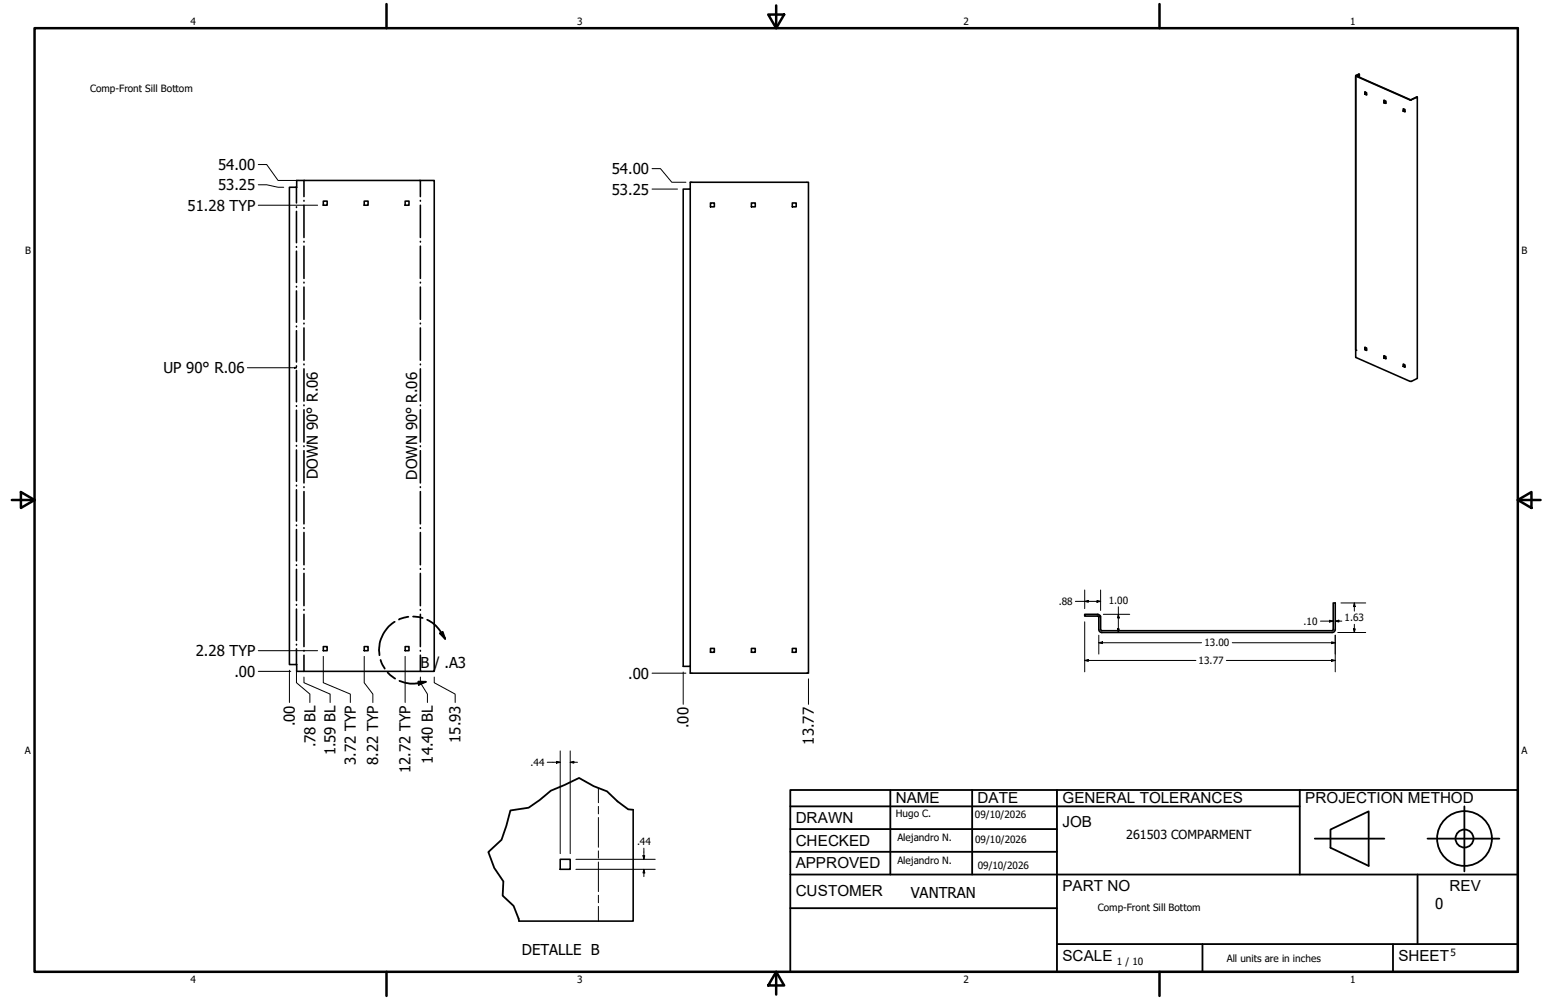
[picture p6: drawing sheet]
<svg xmlns="http://www.w3.org/2000/svg" width="432mm" height="279mm" viewBox="0 0 432 279" stroke-linecap="round" stroke-linejoin="round" font-family="sans-serif">
<!-- layer: GIGA_BendUp -->
<g fill="none" stroke="#000" stroke-width=".44">
<path d="M82.8 52.3v4.4M82.8 57.8v.2M82.8 59.1v8.7M82.8 68.9v.2M82.8 70.2v8.7M82.8 80v.2M82.8 81.3v8.7M82.8 91.1v.2M82.8 92.4v8.8M82.8 102.2v.2M82.8 103.5v8.8M82.8 113.3v.2"/>
<path d="M82.8 114.6v8.8M82.8 124.5v.2M82.8 125.7v8.8M82.8 135.6v.2M82.8 136.8v8.8M82.8 146.7v.2M82.8 148v8.7M82.8 157.8v.2M82.8 159.1v8.7M82.8 168.9v.2M82.8 170.2v8.7M82.8 180v.2"/>
<path d="M82.8 181.3v4.4"/>
</g>
<!-- layer: GIGA_BendDown -->
<g fill="none" stroke="#000" stroke-width=".44">
<path d="M84.9 50.4v4.5M84.9 56v.2M84.9 57.3v9.1M117.4 50.4v4.5M117.4 56v.2M117.4 57.3v9.1M84.9 67.4v.2M84.9 68.8v9M84.9 78.9v.2M117.4 67.4v.2M117.4 68.8v9M117.4 78.9v.2"/>
<path d="M84.9 80.2v9M84.9 90.3v.2M84.9 91.6v9M117.4 80.2v9M117.4 90.3v.2M117.4 91.6v9M84.9 101.7v.2M84.9 103.1v9M84.9 113.2v.1M84.9 114.5v9M117.4 101.7v.2M117.4 103.1v9"/>
<path d="M117.4 113.2v.1M117.4 114.5v9M84.9 124.6v.2M84.9 125.9v9M84.9 136v.2M84.9 137.4v9M117.4 124.6v.2M117.4 125.9v9M117.4 136v.2M117.4 137.4v9M84.9 147.4v.2M84.9 148.8v9"/>
<path d="M84.9 158.9v.2M117.4 147.4v.2M117.4 148.8v9M117.4 158.9v.2M84.9 160.2v9M84.9 170.3v.2M84.9 171.6v9.1M117.4 160.2v9M117.4 170.3v.2M117.4 171.6v9.1M84.9 181.7v.2M84.9 183.1v4.5"/>
<path d="M117.4 181.7v.2M117.4 183.1v4.5"/>
</g>
<!-- layer: Visible (ANSI) -->
<g fill="none" stroke="#000" stroke-width=".44">
<path d="M378.7 21.4v76.5M379.7 21.6v-.8l-.9 .3 15.2 6.8 1.9-.8M379.7 20.8l-1 .4 15.1 6.7 2.1-.8v78.6l-1.7 .9h-.4l-15.1-6.8v-78.6M381.2 25.7l.5 .2v.6l-.5-.2zM381.2 26.3h.1M381.3 25.7v.6l.4 .1M386.5 28l.6 .3v.6l-.6-.2zM386.7 28.1v.5l.4 .2M386.7 28.6l-.2 .1M391.9 30.4l.5 .2v.6l-.5-.1zM392 30.4v.6l.4 .2M392 31l-.1 .1"/>
<path d="M80.8 52.3h2.1v-1.9h38.4v137.2h-38.4v-1.9h-2.1zM90.3 56.2h1.1v1.1h-1.1zM101.7 56.2h1.1v1.1h-1.1zM113.2 56.2h1v1.1h-1zM192.8 50.9h33v137.2h-33zM192.8 52.8h-2v133.4h2M198.4 56.7h1.1v1.1h-1.1zM209.9 56.7h1v1.1h-1zM221.3 56.7h1.1v1.1h-1.1zM381.2 97l.5 .2v.7l-.5-.2zM381.3 97.1v.5l.4 .2M381.3 97.6l-.1 .1"/>
<path d="M386.5 99.4l.6 .2v.7l-.6-.3zM386.7 99.4v.5l.4 .2M386.7 99.9l-.2 .1M391.9 101.7l.5 .3v.6l-.5-.2zM392 101.8v.5l.4 .2M392 102.3l-.1 .1M306.5 172.1l.4 .4M306.5 171.6l.5 .2 .3 .4M306.6 171.6h-3.6v.5h3.6M372 176.2h-64.2l-.4-.3v-3.8h-.5v3.8a.86 .86 0 0 0 .9 .8h64.2M372.4 175.9v-7.4h.5v7.4a.86 .86 0 0 1-.8 .8M372.4 175.9l-.3 .3"/>
<path d="M90.3 180.7h1.1v1.1h-1.1zM101.7 180.7h1.1v1.1h-1.1zM113.2 180.7h1v1.1h-1zM198.4 181.2h1.1v1h-1.1zM209.9 181.2h1v1h-1zM221.3 181.2h1.1v1h-1.1zM176.8 226.3v31.1h-31.8M156.5 240.1h2.8v2.8h-2.8z"/>
</g>
<circle cx="378.7" cy="97.9" r=".22" fill="#000"/>
<!-- layer: Break Line (ANSI)-1 -->
<path d="M176.8 226.3l-1.3-.2-3-2.2-3-2.8-3.7-1.5-4.1-2.2-7.8 3.5-3.2 2.6-3.1 2.2-5 .7-1.2 4.4-1.3 3.8-3.7 3.5 1.6 4.4 2.6 3.8-.2 4 3 2.8 1.6 4.3" fill="none" stroke="#000" stroke-width=".51"/>
<!-- layer: Bend Centerline (ANSI)-1 -->
<path d="M167.1 220.2v4.1M167.1 225.3v2.1M167.1 228.4v8.3M167.1 237.7v2.1M167.1 240.9v8.2M167.1 250.1v2.1M167.1 253.2v4.2" fill="none" stroke="#000" stroke-width=".28"/>
<!-- layer: Contorno de detalle (ANSI) -->
<path d="M110.2 173.7a9.4 9.4 0 0 0-4.2 9.4M114 172.3l-2.6 .8M115.4 172.3l2.6 .4M119.3 173.2a9 9 0 0 1 4 3.6l1 1.7M122.9 177l.7-.5 .7 2zM106.3 184.4l1.1 2.4M108.3 187.9l2.1 1.7M111.6 190.2a10 10 0 0 0 5.3 .7l2-.4M116.8 190.4l2.1 .1-1.9 .8z" fill="none" stroke="#000" stroke-width=".51"/>
<path d="M122.9 177l.7-.5 .7 2zM116.8 190.4l2.1 .1-1.9 .8z" fill="#000"/>
<!-- layer: Borde (ANSI) -->
<g fill="none" stroke="#000" stroke-width=".7">
<path d="M9.7 7.9h414.2v263.6h-414.2zM107.9 1.1v6.8M214.6 4.1h4.4l-2.2 3.8zM216.8 1.5v6.4M323.8 1.1v6.8M3.3 139.7h6.4M5.8 137.5l3.9 2.2-3.9 2.2zM423.9 139.7l3.8-2.2v4.4zM423.9 139.7h6.4M107.9 271.5v6.8M216.8 271.5l2.2 3.8h-4.4zM216.8 271.5v6.4"/>
<path d="M323.8 271.5v6.8"/>
</g>
<!-- layer: Title (ANSI)-1 -->
<g fill="none" stroke="#000" stroke-width=".51">
<path d="M220.7 220.7h203.2v50.8h-203.2zM220.7 225.3h142.3M220.7 231.6h74.5M220.7 238h74.5M248.7 220.7v23.6M271.5 220.7v23.6M295.2 220.7v50.8M363 220.7v23.6M367.2 234.3h19.5M371.6 231.8l10.7-5.1v15.2l-10.7-5zM398.7 234.3h20.1M409 225.3v18.2"/>
<path d="M220.7 244.3h203.2M220.7 253.7h74.5M395.9 244.3v19.5M295.2 263.8h128.7M335.9 263.8v7.7M389.1 263.8v7.7"/>
<circle cx="409" cy="234.3" r="7.7"/>
<circle cx="409" cy="234.3" r="2.51"/>
</g>
<!-- layer: Cota (ANSI) -->
<g fill="none" stroke="#000" stroke-width=".28">
<path d="M72.1 57.3h16.6M72.1 51.6h2.4l3.2 .7h1.5M72.1 46h2.4l3.2 4.4h5.7M182.1 52.8h7.1M182.1 47.1h2.4l3.1 3.8h4M300.4 168h7M303 168l1-.2v.5zM303 164.8v5.3M303 173.7v14M306.4 167.8l1 .2-1 .3zM306.9 179.6l1-.3v.5zM306.9 179.6h28.7"/>
<path d="M306.9 177.5v5.3M307.4 164.8v5.8M308.2 171.6h7.3M312.1 175.7h.5l-.2 1zM312.4 171.6l.2 1.1h-.5zM312.4 169.5v7.2M344.2 179.6h28.7M368.8 173.5h3.6M371.3 173.3l1.1 .2-1.1 .3zM371.9 179.3l1 .3-1 .2zM372.9 173.5l1.1-.2v.5zM372.9 177.5v10.2"/>
<path d="M372.9 173.5h1.9M373.6 176.7h7.8M374.5 168.5h6.9M378 175.7h.5l-.2 1zM378.3 168.5l.2 1h-.5zM378.3 168.5v2.3M378.3 174.4v2.3M72.1 187.6h9.1M72.1 181.8h16.6M80.8 187.3v9M82.8 187.3v3.5l3.8 3.1v2.4M84.9 189.2v1.6l7.3 3.1v2.4"/>
<path d="M90.3 183.4v7.4l7.6 3.1v2.4M101.7 183.4v7.4l2.4 3.1v2.4M113.2 183.4v12.9M117.4 189.2v1.6l2 3.1v2.4M121.3 189.2v1.6l5.8 3.1v2.4M182.1 188.1h9.5M190.8 187.8v9M225.8 189.7v7.1M303 184.5l1-.2v.5zM303 184.5h31M342.5 184.5h30.4M371.9 184.3l1 .2-1 .3z"/>
<path d="M152.8 213h3.7M155.4 212.7l1.1 .3-1.1 .2zM156.5 209.8v28.7M159.3 213l1-.3v.5zM159.3 213h2M159.3 209.8v28.7M179.6 239.1h.5l-.3 1zM179.8 237v3.1M160.8 242.9h22.2M160.8 240.1h22.2M179.8 242.9l.3 1h-.5zM179.8 242.9v2"/>
</g>
<path d="M69.1 102.7h13.7M82.3 102.6l.5 .1-.5 .2z" fill="none" stroke="#000" stroke-width=".28"/>
<path d="M82.3 102.6l.5 .1-.5 .2z" fill="#000"/>
<!-- layer: Cota (ANSI) -->
<g fill="#000">
<path d="M303 168l1-.2v.5zM306.4 167.8l1 .2-1 .3zM306.9 179.6l1-.3v.5zM312.1 175.7h.5l-.2 1zM312.4 171.6l.2 1.1h-.5zM371.3 173.3l1.1 .2-1.1 .3zM371.9 179.3l1 .3-1 .2zM372.9 173.5l1.1-.2v.5zM378 175.7h.5l-.2 1zM378.3 168.5l.2 1h-.5zM303 184.5l1-.2v.5zM371.9 184.3l1 .2-1 .3z"/>
<path d="M155.4 212.7l1.1 .3-1.1 .2zM159.3 213l1-.3v.5zM179.6 239.1h.5l-.3 1zM179.8 242.9l.3 1h-.5z"/>
</g>
<g font-size="4.3">
<text x="250.2" y="224.2">NAME</text>
<text x="273" y="224.2">DATE</text>
<text x="296.7" y="224.3">GENERAL TOLERANCES</text>
<text x="364.6" y="224.3">PROJECTION METHOD</text>
<text x="222.2" y="229.9">DRAWN</text>
<text x="296.7" y="230.9">JOB</text>
<text x="222.2" y="236.3">CHECKED</text>
<text x="222.2" y="242.6">APPROVED</text>
<text x="222.2" y="250.3">CUSTOMER</text>
<text x="296.7" y="249">PART NO</text>
<text x="404.8" y="248.9">REV</text>
<text x="296.7" y="268.4">SCALE</text>
<text x="390.6" y="268.4">SHEET</text>
</g>
<g font-size="4.2">
<text x="60.9" y="47.5">54.00</text>
<text x="60.9" y="53.1">53.25</text>
<text x="170.9" y="48.6">54.00</text>
<text x="52.4" y="58.9">51.28 TYP</text>
<text x="170.9" y="54.4">53.25</text>
<text x="45.7" y="104.3">UP 90° R.06</text>
<text x="88.8" y="133.9" transform="rotate(-90 88.8 133.9)">DOWN 90° R.06</text>
<text x="116.5" y="134" transform="rotate(-90 116.5 134)">DOWN 90° R.06</text>
<text x="54.7" y="183.3">2.28 TYP</text>
<text x="65.5" y="189.1">.00</text>
<text x="117.4" y="186.8">B / .A3</text>
<text x="175.5" y="189.6">.00</text>
<text x="82.4" y="202.9" transform="rotate(-90 82.4 202.9)">.00</text>
<text x="192.3" y="203.5" transform="rotate(-90 192.3 203.5)">.00</text>
<text x="88.1" y="208.8" transform="rotate(-90 88.1 208.8)">.78 BL</text>
<text x="128.7" y="207.5" transform="rotate(-90 128.7 207.5)">15.93</text>
<text x="227.3" y="208" transform="rotate(-90 227.3 208)">13.77</text>
<text x="93.7" y="211.1" transform="rotate(-90 93.7 211.1)">1.59 BL</text>
<text x="99.4" y="213.7" transform="rotate(-90 99.4 213.7)">3.72 TYP</text>
<text x="105.7" y="213.7" transform="rotate(-90 105.7 213.7)">8.22 TYP</text>
<text x="120.9" y="213.4" transform="rotate(-90 120.9 213.4)">14.40 BL</text>
<text x="114.7" y="216" transform="rotate(-90 114.7 216)">12.72 TYP</text>
<text x="254.4" y="250.8">VANTRAN</text>
<text x="400.9" y="254">0</text>
<text x="145.7" y="267">DETALLE B</text>
</g>
<text font-size="3.5" x="314.6" y="234.5">261503 COMPARMENT</text>
<g font-size="2.8">
<text x="53.2" y="6.9">4</text>
<text x="161.2" y="6.9">3</text>
<text x="269.1" y="6.9">2</text>
<text x="377.1" y="6.9">1</text>
<text x="25.1" y="25.7">Comp-Front Sill Bottom</text>
<text x="7" y="70.9">B</text>
<text x="424.9" y="70.9">B</text>
<text x="295.7" y="169">.88</text>
<text x="309.7" y="168.7">1.00</text>
<text x="375.5" y="173.6">1.63</text>
<text x="364.1" y="174.6">.10</text>
<text x="334.8" y="185.5">13.77</text>
<text x="336.4" y="180.6">13.00</text>
<text x="6.9" y="210.6">A</text>
<text x="148.1" y="214">.44</text>
<text x="424.9" y="210.6">A</text>
<text x="250.2" y="228.3">Hugo C.</text>
<text x="272.3" y="228.4">09/10/2026</text>
<text x="177.9" y="236.2">.44</text>
<text x="250.6" y="234.9">Alejandro N.</text>
<text x="272.4" y="235.6">09/10/2026</text>
<text x="250.6" y="241.5">Alejandro N.</text>
<text x="273.1" y="242.8">09/10/2026</text>
<text x="306.6" y="254.5">Comp-Front Sill Bottom</text>
<text x="312" y="269.7">1 / 10</text>
<text x="342.6" y="268.7">All units are in inches</text>
<text x="405.1" y="267.1">5</text>
<text x="53.2" y="274.6">4</text>
<text x="161.2" y="274.6">3</text>
<text x="269.1" y="274.6">2</text>
<text x="377.1" y="274.6">1</text>
</g>
</svg>
